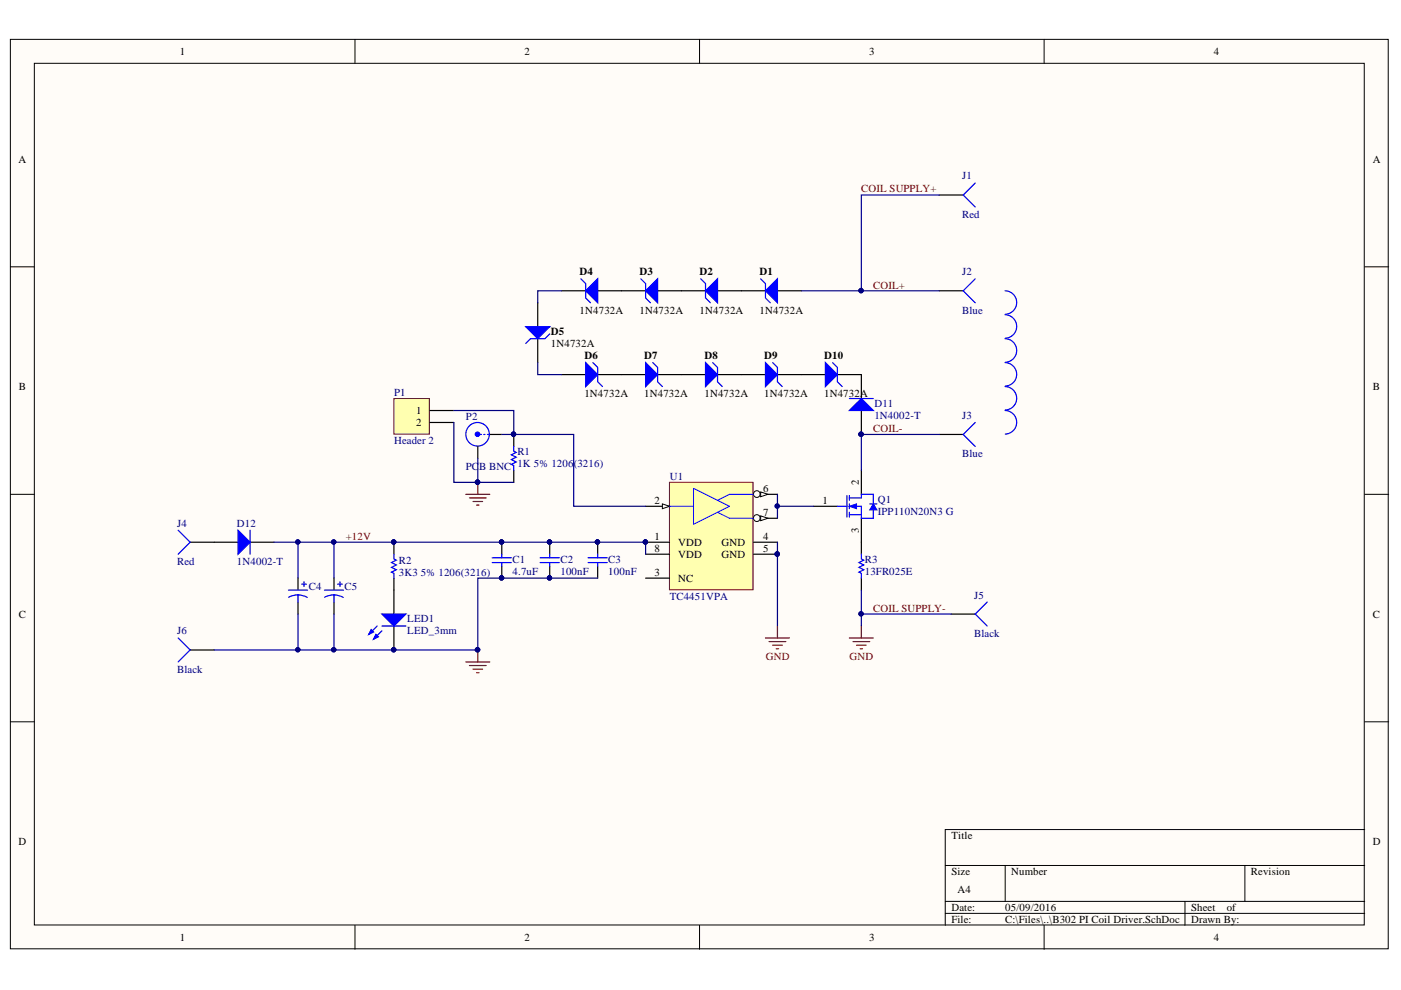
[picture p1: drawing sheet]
# Altium project PulseInductionDriver.PrjPcb
1 sheet, 31 parts. Net scope: global (net labels, ports and power ports of the same name join across sheets).
Board file: PulseInductionDriver.PcbDoc

## Sheet B302 PI Coil Driver.SchDoc
size A4

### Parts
C1  4.7uF  [CAPC1206(3216)190_N]
C2  100nF  [CAPC1206(3216)150_M]
C3  100nF  [CAPC1206(3216)150_M]
C4  Cap Polarised  [CAPPR5-10X12.5]  (value not drawn)
C5  ECA-1HM470  [PNSC-ECA-1HM470]  (value not drawn)
D1  1N4732A  [FAIR-DO-41-2_V]
D2  1N4732A  [FAIR-DO-41-2_V]
D3  1N4732A  [FAIR-DO-41-2_V]
D4  1N4732A  [FAIR-DO-41-2_V]
D5  1N4732A  [FAIR-DO-41-2_V]
D6  1N4732A  [FAIR-DO-41-2_V]
D7  1N4732A  [FAIR-DO-41-2_V]
D8  1N4732A  [FAIR-DO-41-2_V]
D9  1N4732A  [FAIR-DO-41-2_V]
D10  1N4732A  [FAIR-DO-41-2_V]
D11  1N4002-T  [DIOD-DO-41-P-2_V]
D12  1N4002-T  [DIOD-DO-41-P-2_V]
J1  Red  [4mm socket right angled]
J2  Blue  [4mm socket right angled]
J3  Blue  [4mm socket right angled]
J4  Red  [4mm socket right angled]
J5  Black  [4mm socket right angled]
J6  Black  [4mm socket right angled]
LED1  LED_3mm  [LED-Polarized - 3mm]
P1  Header 2  [HDR1X2]
P2  PCB BNC  [PCB BNC RA Socket]
Q1  IPP110N20N3 G  [INF-PG-TO220-3-1_A_V]
R1  1K 5% 1206(3216)  [RESC1206(3216)_N]
R2  3K3 5% 1206(3216)  [RESC1206(3216)_N]
R3  13FR025E  [OMTE-13FR025E]
U1  TC4451VPA  [PDIP300-PA8]

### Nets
COIL SUPPLY-: C1.2 C2.2 C3.2 C4.2 C5.2(-) J5.1 J6.1 LED1.K P1.2 P2.2(Y) R1.1 R3.1 U1.4(GND) U1.5(GND)  [also labelled GND]
+12V: C1.1 C2.1 C3.1 C4.1 C5.1(+) D12.2(K) R2.2 U1.1(VDD) U1.8(VDD)
COIL SUPPLY+: D1.1(A) J1.1 J2.1  [also labelled COIL+]
COIL-: D11.1(A) J3.1 Q1.2(DRAIN)
NetD1_2: D1.2(K) D2.1(A)
NetD2_2: D2.2(K) D3.1(A)
NetD3_2: D3.2(K) D4.1(A)
NetD4_2: D4.2(K) D5.1(A)
NetD5_2: D5.2(K) D6.1(A)
NetD6_2: D6.2(K) D7.1(A)
NetD7_2: D7.2(K) D8.1(A)
NetD8_2: D8.2(K) D9.1(A)
NetD9_2: D9.2(K) D10.1(A)
NetD10_2: D10.2(K) D11.2(K)
NetD12_1: D12.1(A) J4.1
NetLED1_A: LED1.A R2.1
NetP1_1: P1.1 P2.1(X) R1.2 U1.2(IN)
NetQ1_1: Q1.1(GATE) U1.6(~{OUT}) U1.7(~{OUT})
NetQ1_3: Q1.3(SOURCE) R3.2

Not connected (* = marked no-connect by the designer): U1 3(NC)
